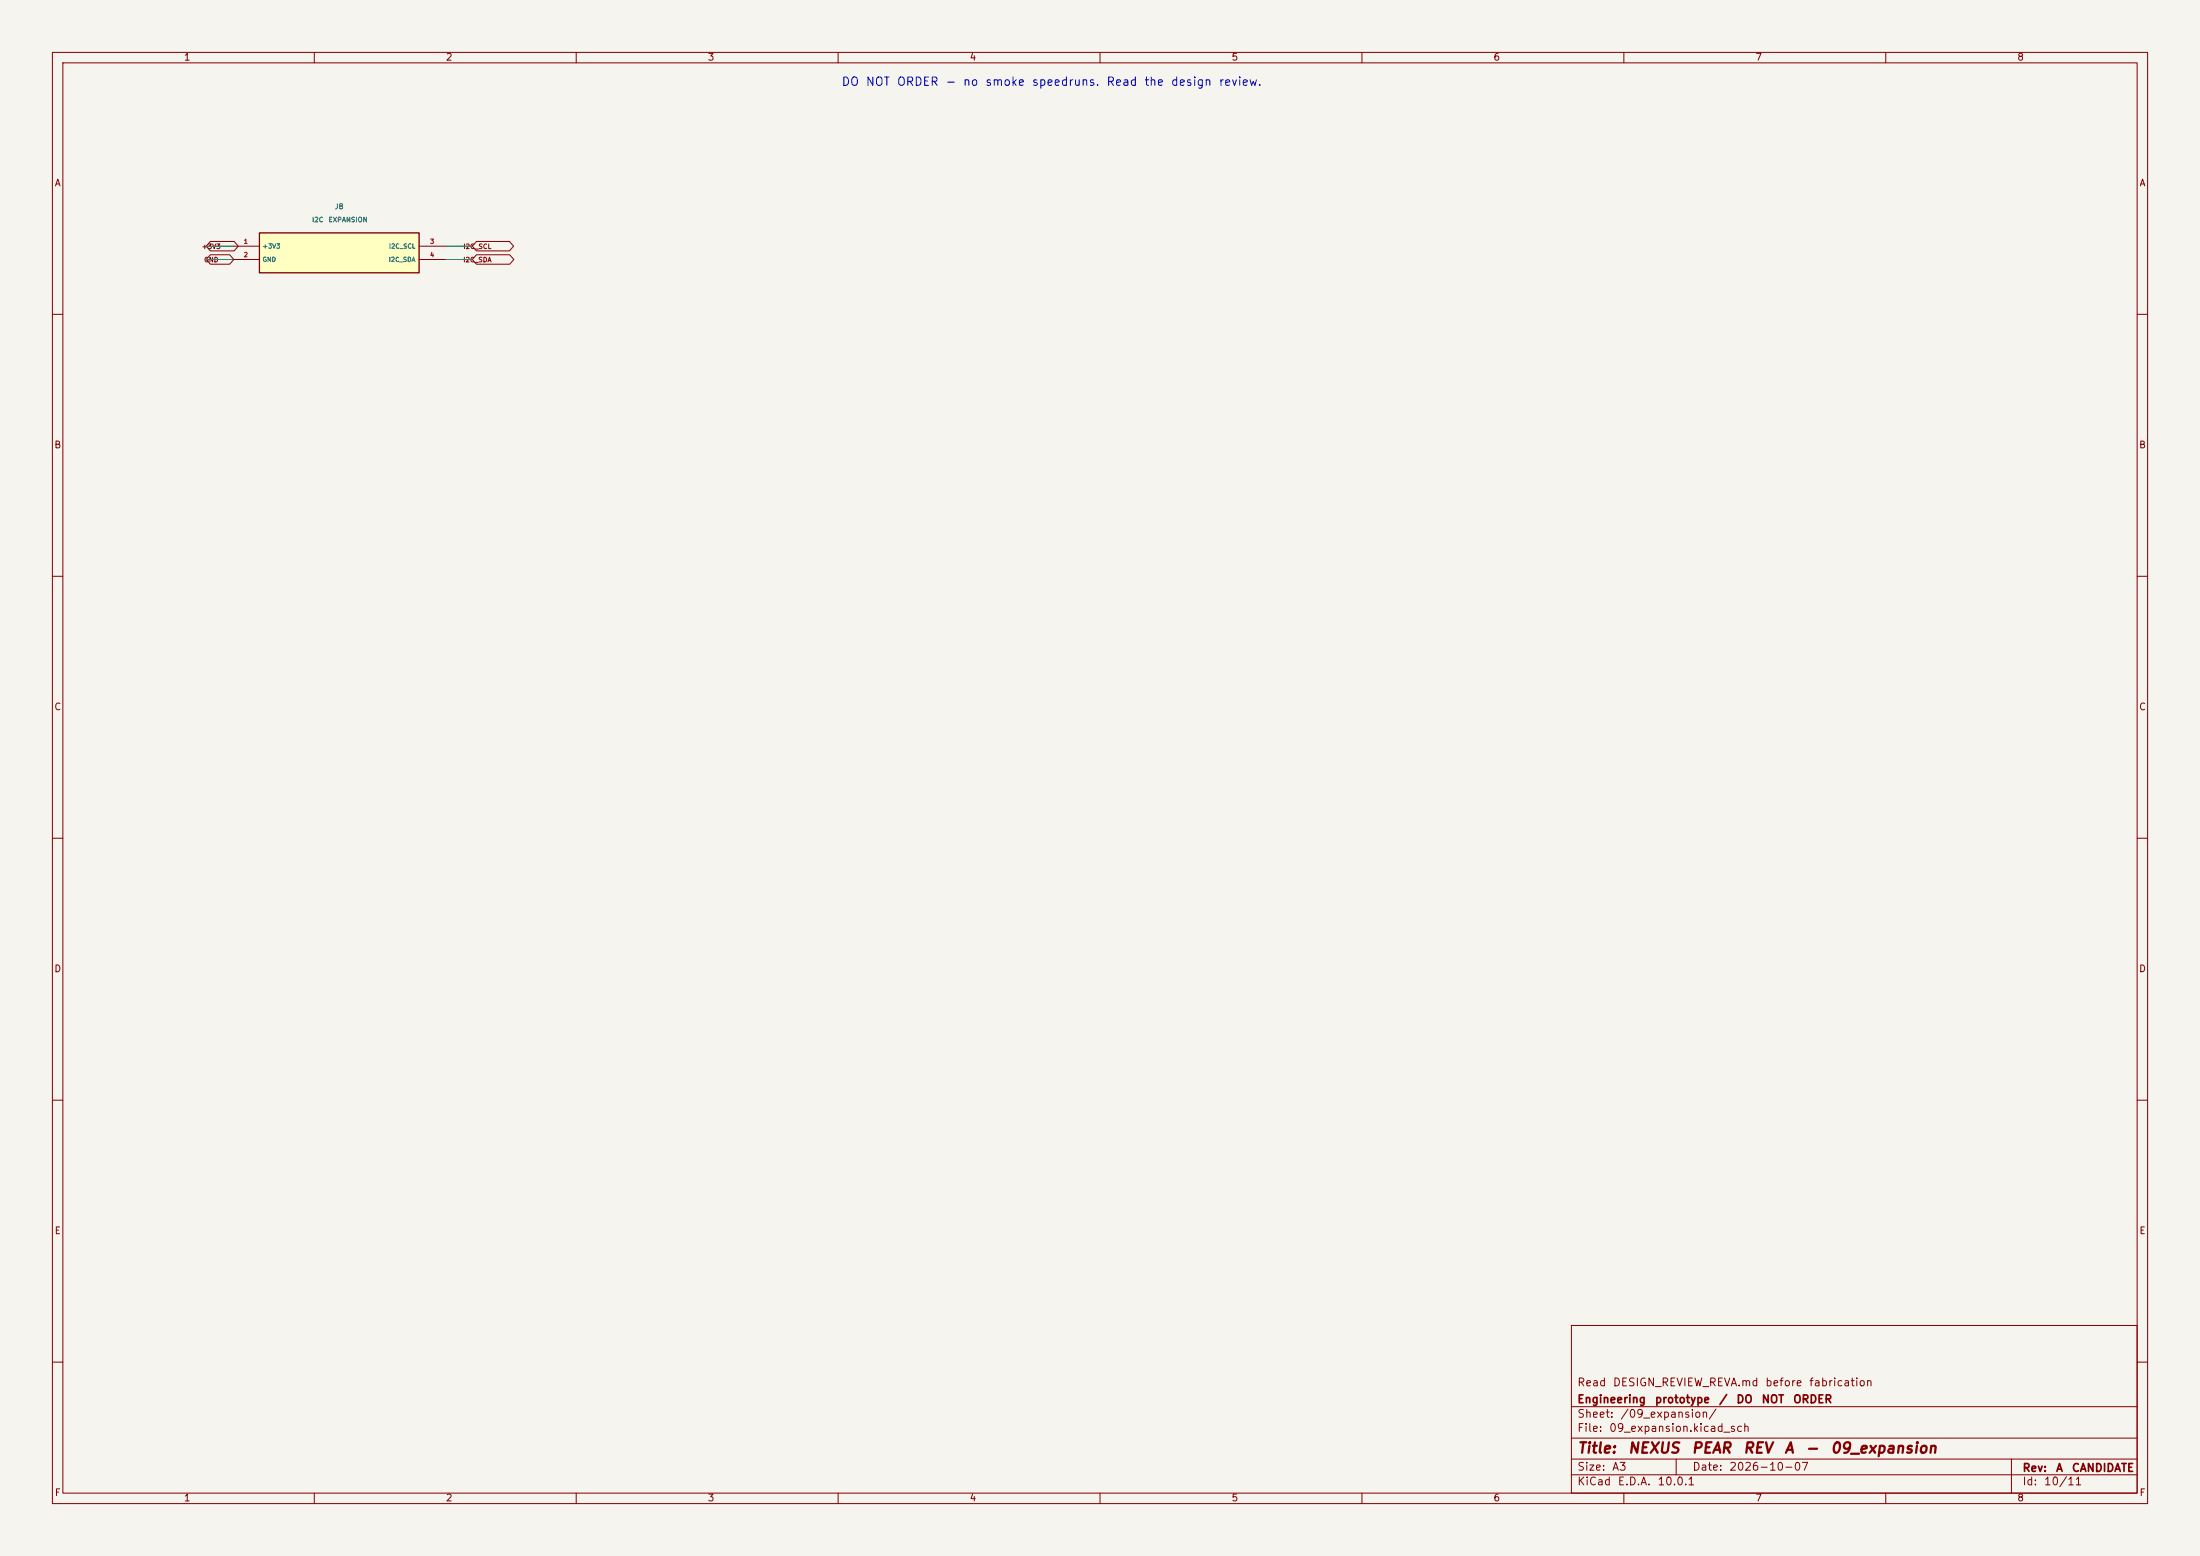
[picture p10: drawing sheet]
<svg xmlns="http://www.w3.org/2000/svg" width="420mm" height="297mm" viewBox="0 0 420 297" stroke-linecap="round" stroke-linejoin="round" font-family="sans-serif">
<path d="M0 0h420v297h-420z" fill="#f5f4ef" stroke="#f5f4ef" stroke-width=".19"/>
<g fill="none" stroke="#840000" stroke-width=".19">
<path d="M10 10h400v277h-400zM12 12h396v273h-396zM60 10v2M110 10v2M160 10v2M210 10v2M260 10v2M310 10v2M360 10v2M10 60h2M408 60h2M10 110h2"/>
<path d="M408 110h2M10 160h2M408 160h2M10 210h2M408 210h2M300 253h108v32h-108zM10 260h2M300 278.5h108M300 274.5h108M300 268.5h108M320 278.5v3M384 278.5v6.5"/>
<path d="M408 260h2M60 285v2M110 285v2M160 285v2M210 285v2M260 285v2M300 281.5h108M310 285v2M360 285v2"/>
</g>
<path d="M49.5 44.5h30.5v7.6h-30.5z" fill="#ffffc2"/>
<path d="M49.5 44.5h30.5v7.6h-30.5z" fill="none" stroke="#840000" stroke-width=".25"/>
<path d="M40.2 48.6h3.6l.8 .9-.8 .9h-3.6l-.8-.9zM40.2 46.1h4.5l.8 .9-.8 .9h-4.5l-.8-.9zM44.4 47h5.1M44.4 49.5h5.1M80 47h5.1M80 49.5h5.1M91 46.1h6.3l.7 .9-.7 .9h-6.3l-.8-.9zM91 48.6h6.3l.8 .9-.8 .9h-6.3l-.8-.9z" fill="none" stroke="#840000" stroke-width=".19"/>
<path d="M39.4 47h5M39.4 49.5h5M85.1 47h5.1M85.1 49.5h5.1" fill="none" stroke="#009600" stroke-width=".19"/>
<g font-size="2" fill="#840000">
<text x="301" y="277.9">Title:</text>
<text x="310.6" y="277.9">NEXUS</text>
<text x="322.8" y="277.9">PEAR</text>
<text x="332.6" y="277.9">REV</text>
<text x="340.5" y="277.9">A</text>
<text x="344.5" y="277.9">-</text>
<text x="349.3" y="277.9">09_expansion</text>
</g>
<text font-size="1.6" fill="#0000c2" x="160.5" y="16.8">DO NOT ORDER - no smoke speedruns. Read the design review.</text>
<g font-size="1.5" fill="#840000">
<text x="301" y="268.2">Engineering</text>
<text x="301" y="265">Read</text>
<text x="307.8" y="265">DESIGN_REVIEW_REVA.md</text>
<text x="315.8" y="268.2">prototype</text>
<text x="328" y="268.2">/</text>
<text x="331.4" y="268.2">DO</text>
<text x="336.2" y="268.2">NOT</text>
<text x="336.9" y="265">before</text>
<text x="342.2" y="268.2">ORDER</text>
<text x="345.2" y="265">fabrication</text>
<text x="301" y="273.7">File:</text>
<text x="301" y="271">Sheet:</text>
<text x="307.1" y="273.7">09_expansion.kicad_sch</text>
<text x="309.2" y="271">/09_expansion/</text>
<text x="301" y="281.1">Size:</text>
<text x="307.6" y="281.1">A3</text>
<text x="323" y="281.1">Date:</text>
<text x="330" y="281.1">2026-10-07</text>
<text x="386" y="281.3">Rev:</text>
<text x="392.4" y="281.3">A</text>
<text x="395.4" y="281.3">CANDIDATE</text>
<text x="301" y="283.9">KiCad</text>
<text x="308.7" y="283.9">E.D.A.</text>
<text x="316.3" y="283.9">10.0.1</text>
<text x="386" y="283.9">Id:</text>
<text x="390.1" y="283.9">10/11</text>
</g>
<g font-size="1.3" fill="#840000">
<text x="35" y="11.9">1</text>
<text x="85" y="11.9">2</text>
<text x="135" y="11.9">3</text>
<text x="185" y="11.9">4</text>
<text x="235" y="11.9">5</text>
<text x="285" y="11.9">6</text>
<text x="335" y="11.9">7</text>
<text x="385" y="11.9">8</text>
<text x="10.3" y="35.9">A</text>
<text x="408.3" y="35.9">A</text>
<text x="10.3" y="85.9">B</text>
<text x="408.2" y="85.9">B</text>
<text x="10.3" y="135.9">C</text>
<text x="408.2" y="135.9">C</text>
<text x="10.3" y="185.9">D</text>
<text x="408.2" y="185.9">D</text>
<text x="10.3" y="235.9">E</text>
<text x="408.3" y="235.9">E</text>
<text x="10.3" y="285.9">F</text>
<text x="35" y="286.9">1</text>
<text x="85" y="286.9">2</text>
<text x="135" y="286.9">3</text>
<text x="185" y="286.9">4</text>
<text x="235" y="286.9">5</text>
<text x="285" y="286.9">6</text>
<text x="335" y="286.9">7</text>
<text x="385" y="286.9">8</text>
<text x="408.3" y="285.9">F</text>
</g>
<text font-size="1" fill="#006464" x="63.8" y="40.2">J8</text>
<g font-size=".9" fill="#840000">
<text x="38.4" y="47.7">+3V3</text>
<text x="88.4" y="47.7">I2C_SCL</text>
<text x="38.9" y="50.3">GND</text>
<text x="88.3" y="50.3">I2C_SDA</text>
</g>
<g font-size=".9" fill="#a90000">
<text x="46.4" y="46.7">1</text>
<text x="82" y="46.7">3</text>
<text x="46.4" y="49.3">2</text>
<text x="82" y="49.3">4</text>
</g>
<g font-size=".9" fill="#006464">
<text x="50" y="47.6">+3V3</text>
<text x="59.5" y="42.6">I2C</text>
<text x="62.6" y="42.6">EXPANSION</text>
<text x="74.2" y="47.6">I2C_SCL</text>
<text x="50" y="50.2">GND</text>
<text x="74.1" y="50.2">I2C_SDA</text>
</g>
</svg>
